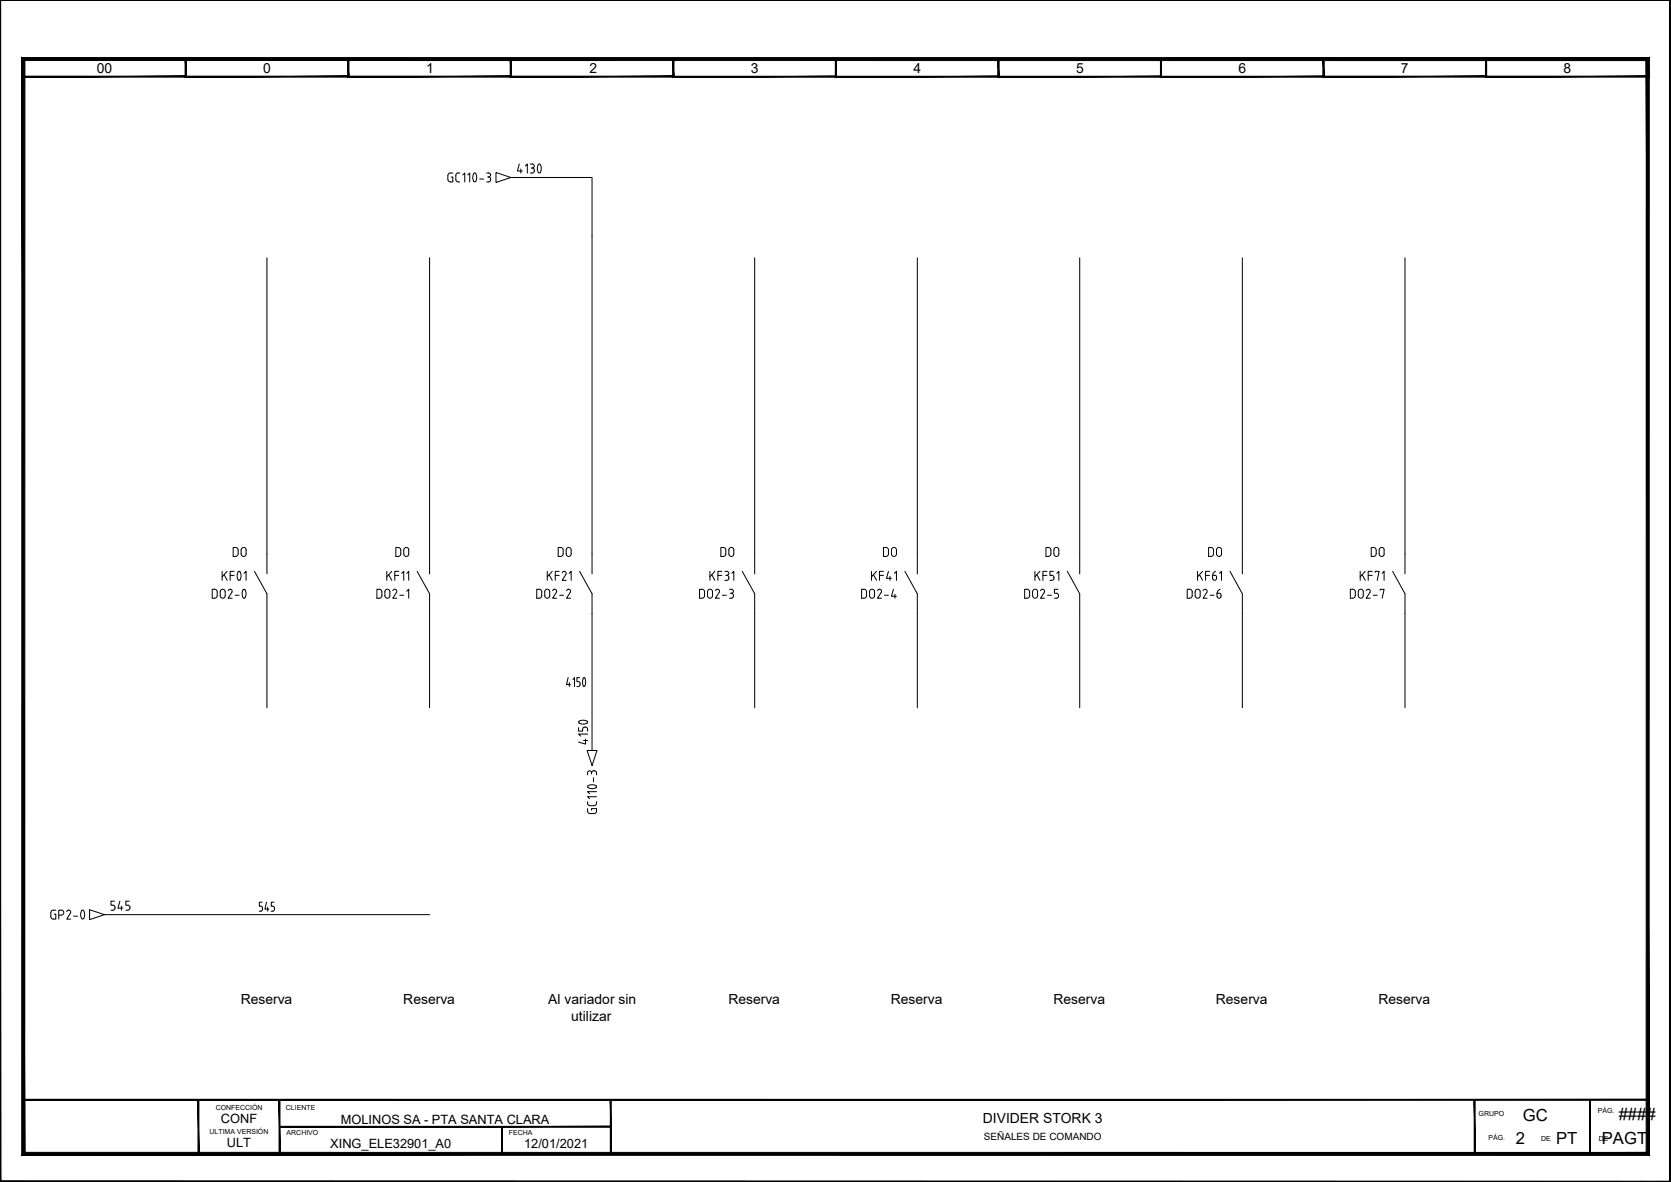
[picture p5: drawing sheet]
<svg xmlns="http://www.w3.org/2000/svg" width="420mm" height="297mm" viewBox="0 0 420 297" stroke-linecap="round" stroke-linejoin="round" font-family="sans-serif">
<g fill="none" stroke="#000" stroke-width=".25">
<path d="M0 .1v296.9h420M112.6 44.1v1M112.6 45.1l.2 .4 .5 .2M113.2 43.5h.7M113.3 43.5l-.5 .1-.2 .5M113.5 44.5h.4v1.2h-.7M114.6 44l.1 1.4 .2 .2 .7 .1M115.2 43.5h.4M115.2 43.5l-.5 .2-.1 .3M116.4 44l.5-.5v2.2M117.6 44l.5-.5v2.2M119.1 43.6h.5"/>
<path d="M119.1 43.6l-.2 1.2 .2 .8 .3 .1 .2-.1 .3-.8-.3-1.2M120.6 45h1M122.4 43.5h.5M122.4 45.7h.5M122.6 44.5h.3M122.9 43.5a.5 .5 0 0 1 .5 .5 .5 .5 0 0 1-.5 .5M122.9 44.5l.4 .2 .1 .3M123.4 45a.56 .56 0 0 1-.5 .7M128.5 44.6l-3.8-1.2v2.5l3.8-1.3h20.4v99.6M130.6 41.2l-.5 1.8h1.2M131 42.5v1M132.1 41.7l.5-.5v2.3"/>
<path d="M133.3 41.2h.5a.5 .5 0 0 1 .5 .5 .5 .5 0 0 1-.5 .5M133.3 43.5h.5M133.6 42.2h.2M133.8 42.2l.5 .3v.2M134.3 43l-.2 .4-.3 .1M134.3 42.7v.3M135.4 43.3h.5M135.4 43.3l-.3-1.2a.75 .75 0 0 1 .5-.9l.3 .1 .2 .8-.2 1.2M67.1 64.8v79.4M108 64.8v79.4M189.8 64.8v79.4M230.7 64.8v79.4"/>
<path d="M271.5 64.8v79.4M312.4 64.8v79.4M353.3 64.8v79.4M0 80.4h.1M0 147h.1M54.6 148.8a.65 .65 0 0 0-.7-.7h-.5v2.2h.5a.69 .69 0 0 0 .7-.7v-.8M55.4 148.7a.62 .62 0 0 1 .6-.6 .62 .62 0 0 1 .6 .6M55.4 148.7v1a.62 .62 0 0 0 .6 .6 .62 .62 0 0 0 .6-.6v-1M55.9 143.6v2.2M56.3 144.4l.8 1.4M57.1 143.6l-1.2 1.4M57.4 148.4a.51 .51 0 0 1 .7-.3 .51 .51 0 0 1 .2 .8l-.9 1.4h1"/>
<path d="M57.9 144.6h1M58.9 143.6h-1v2.2M59.1 149.6h1M59.9 143.7l.2-.1a1.51 1.51 0 0 1 0 2.2l-.2-.1-.3-.8zM61.1 150.2h.5M61.1 150.2l-.2-1.2 .2-.8 .3-.1 .2 .1 .3 .8-.3 1.2M61.4 144.1l.5-.5v2.2M64 143.6l3.1 5.6v28.7M96 148.8v.9M96 148.8a.65 .65 0 0 0-.7-.7h-.5v2.2h.5a.69 .69 0 0 0 .7-.7M96.8 148.7a.62 .62 0 0 1 .6-.6 .62 .62 0 0 1 .6 .6M96.8 148.7v1a.62 .62 0 0 0 .6 .6 .62 .62 0 0 0 .6-.6v-1"/>
<path d="M97.3 143.6v2.2M97.7 144.4l.8 1.4M98.5 143.6l-1.2 1.4M98.8 148.4a.52 .52 0 0 1 .7-.3 .52 .52 0 0 1 .2 .8l-.9 1.4h1M99.3 144.6h1M100.3 143.6h-1v2.2M100.5 149.6h1M101 144.1l.5-.5v2.2M102.3 148.6l.5-.5v2.2M102.3 144.1l.5-.5v2.2M104.9 143.6l3.1 5.6v28.7M137.6 143.6v2.2"/>
<path d="M138.1 144.4l.8 1.4M138.9 143.6l-1.3 1.4M139.6 144.6h1M140.6 143.6h-1v2.2M141.4 144a.5 .5 0 0 1 .7-.4 .5 .5 0 0 1 .2 .7M142.3 144.3l-.9 1.5h1M143.1 144.1l.5-.5v2.2M145.7 143.6l3.2 5.6v39.4M186.6 143.6l3.2 5.6v28.7M219.1 143.6v2.2M219.6 144.4l.8 1.4M220.4 143.6l-1.3 1.4"/>
<path d="M221.1 144.6h1M222.1 143.6h-1v2.2M223.4 143.6l-.5 1.7h1.3M223.8 144.8v1M224.9 144.1l.5-.5v2.2M227.5 143.6l3.2 5.6v28.7M260.2 143.6v2.2M260.7 144.4l.8 1.4M261.5 143.6l-1.3 1.4M262.2 144.6h1M263.2 143.6h-1v2.2M264.9 143.6h-.9v1h.8l.2 .5"/>
<path d="M265 145.1v.2M265.7 144.1l.5-.5v2.2M268.4 143.6l3.1 5.6v28.7M301.1 143.6v2.2M301.6 144.4l.8 1.4M302.4 143.6l-1.3 1.4M303.1 144.6h1M304.1 143.6h-1v2.2M305.4 144.6h-.5v.7M305.4 144.6l.4 .1 .1 .6M305.7 143.6l-.6 .4-.2 .6M306.6 144.1l.5-.5v2.2"/>
<path d="M309.3 143.6l3.1 5.6v28.7M342 143.6v2.2M342.5 144.4l.8 1.4M343.3 143.6l-1.3 1.4M344 144.6h1M345 143.6h-1v2.2M345.8 143.8v-.2h1l-.5 2.2M347.5 144.1l.5-.5v2.2M350.2 143.6l3.1 5.6v28.7M147.6 188.6h2.5l-1.2 3.7zM147.7 194.2v.5M147.7 194.2a.5 .5 0 0 1 .5-.5 .5 .5 0 0 1 .5 .5 .64 .64 0 0 1 .7-.5 .64 .64 0 0 1 .6 .5"/>
<path d="M147.9 197.4l1.2-.2 .8 .2 .1 .3a1.5 1.5 0 0 1-2.3 0zM148.7 194.2v.3M149.2 195.5v1M150 199h-2.3l.5 .5M150 194.2v.5M147.7 203.2l.2 1.1a1.98 1.98 0 0 0 1.7 .1l.3-.3 .1-.9h-1.3v.4M147.7 201.5a.73 .73 0 0 0 .6 1l1.4-.1 .2-.2 .1-.7M150 200.2h-2.3l.5 .5M0 229.9h.1M12.8 229.3v1.1l.2 .4 1 .2v-1.3h-.3M13.4 228.7h.6M13.4 228.7l-.4 .2-.2 .4"/>
<path d="M14.8 230h.6M15.4 228.7h-.6v2.3M15.4 228.7a.62 .62 0 0 1 .6 .6 .62 .62 0 0 1-.6 .7M16.8 229.1a.5 .5 0 0 1 .7-.4 .5 .5 0 0 1 .2 .8l-.9 1.5h1M18.5 230.2h1M20.5 228.8l-.2 1.3 .2 .7 .3 .2 .2-.2 .3-.7-.3-1.3M20.5 228.8h.5M26.3 229.9l-3.8-1.3v2.5l3.8-1.2h81.7M65.2 229h.4M65.9 226.7h-.7v1a.65 .65 0 0 1 .8 .5 .65 .65 0 0 1-.4 .8M67 226.7l-.4 1.8h1M67.3 228v1"/>
<path d="M68.2 229h.4M68.9 226.7h-.7v1l.6 .1 .2 .4-.1 .5-.3 .3M5.8 276.4h44.1v13.6h-44.1z"/>
</g>
<g fill="#000" stroke="#000" stroke-width=".25">
<path d="M0 .1h419.9zM0 .1h419.9z"/>
<path d="M5.7 19.4h41.1l-.2-.3zM5.9 19.1h40.7l-40.9 .3zM5.7 14.7v4.7l.2-.3zM5.7 14.7l.2 .3v4.1zM5.7 14.7l.2 .3 40.9-.3zM5.9 15l40.9-.3-.2 .3zM46.8 14.7l-.2 .3 .2 4.4zM46.6 15l.2 4.4-.2-.3z"/>
<path d="M46.6 19.4h41.1l-.2-.3zM46.6 19.4l.2-.3h40.7zM46.6 14.7v4.7l.2-.3zM46.6 14.7l.2 .3v4.1zM46.6 14.7l.2 .3 40.9-.3zM46.8 15l40.9-.3-.2 .3zM87.7 14.7l-.2 .3 .2 4.4zM87.5 15l.2 4.4-.2-.3z"/>
<path d="M87.5 19.4h41.1l-.2-.3zM87.7 19.1h40.7l-40.9 .3zM87.5 14.7v4.7l.2-.3zM87.5 14.7l.2 .3v4.1zM87.5 14.7l.2 .3 40.9-.3zM87.7 15l40.9-.3-.2 .3zM128.6 14.7l-.2 .3 .2 4.4zM128.4 15l.2 4.4-.2-.3z"/>
<path d="M128.3 19.4h41.1l-.2-.3zM128.5 19.1h40.7l-40.9 .3zM128.3 14.7v4.7l.2-.3zM128.3 14.7l.2 .3v4.1zM128.3 14.7l.2 .3 40.9-.3zM128.5 15l40.9-.3-.2 .3zM169.4 14.7l-.2 .3 .2 4.4zM169.2 15l.2 4.4-.2-.3z"/>
<path d="M169.2 19.4h41.1l-.2-.2zM169.2 19.4l.2-.2h40.7zM169.2 14.7v4.7l.2-.2zM169.2 14.7l.2 .3v4.2zM169.2 14.7l.2 .3 40.9-.3zM169.4 15l40.9-.3-.2 .3zM210.3 14.7l-.2 .3 .2 4.4zM210.1 15l.2 4.4-.2-.2z"/>
<path d="M210 19.4h41.2l-.3-.2zM210.3 19.2h40.6l-40.9 .2zM210 14.7v4.7l.3-.2zM210 14.7l.3 .3v4.2zM210 14.7l.3 .3 40.9-.3zM210.3 15l40.9-.3-.3 .3zM251.2 14.7l-.3 .3 .3 4.4zM250.9 15l.3 4.4-.3-.2z"/>
<path d="M250.9 19.4h41.2l-.3-.2zM250.9 19.4l.3-.2h40.6zM250.9 14.7v4.7l.3-.2zM250.9 14.7l.3 .3v4.2zM250.9 14.7l.3 .3 40.9-.3zM251.2 15l40.9-.3-.3 .3zM292.1 14.7l-.3 .3 .3 4.4zM291.8 15l.3 4.4-.3-.2z"/>
<path d="M291.8 19.4h41.1l-.2-.2zM291.8 19.4l.2-.2h40.7zM291.8 14.7v4.7l.2-.2zM291.8 14.7l.2 .3v4.2zM291.8 14.7l.2 .3 40.9-.3zM292 15l40.9-.3-.2 .3zM332.9 14.7l-.2 .3 .2 4.4zM332.7 15l.2 4.4-.2-.2z"/>
<path d="M332.7 19.4h41.1l-.2-.3zM332.9 19.1h40.7l-40.9 .3zM332.7 14.7v4.7l.2-.3zM332.7 14.7l.2 .3v4.1zM332.7 14.7l.2 .3 40.9-.3zM332.9 15l40.9-.3-.2 .3zM373.8 14.7l-.2 .3 .2 4.4zM373.6 15l.2 4.4-.2-.3z"/>
<path d="M373.5 19.4h41.1l-.2-.3zM373.5 19.4l.2-.3h40.7zM373.5 14.7v4.7l.2-.3zM373.5 14.7l.2 .3v4.1zM373.5 14.7l.2 .3 40.9-.3zM373.7 15l40.9-.3-.2 .3zM414.6 14.7l-.2 .3 .2 4.4zM414.4 15l.2 4.4-.2-.3z"/>
<path d="M419.9 .1v296.7zM419.9 .1l.1 296.8zM419.9 .1l.1 296.8z"/>
<path d="M5.8 276.3v.2l408.5-.2zM5.8 276.5l408.5-.2v.2z"/>
<path d="M0 .1v296.9l.2-.2zM0 .1h.2v296.7z"/>
<path d="M5.5 290.3l408.4-.7h-407.7zM5.5 290.3l408.4-.7 .8 .8zM413.9 15.2v274.4l.8 .8zM413.9 15.2l.8-.7v275.9zM6.3 15.2h407.6l.8-.7zM5.5 14.5h409.2l-408.4 .7zM5.5 14.5l.7 275.1 .1-274.4zM5.5 14.5l.7 275.1-.7 .7z"/>
<path d="M49.8 276.4v13.6h.2zM49.8 276.4h.2v13.6z"/>
<path d="M70.2 276.4v13.6h.2zM70.2 276.4h.2v13.6z"/>
<path d="M70.3 283v.3l83.3-.3zM70.3 283.3l83.3-.3v.3z"/>
<path d="M126.1 283.2v6.8h.2zM126.1 283.2h.2v6.8z"/>
<path d="M153.5 276.4v13.7h.2zM153.5 276.4h.2v13.7z"/>
<path d="M370.7 276.4v13.6h.2zM370.7 276.4h.2v13.6z"/>
<path d="M399.7 276.4v13.6h.2zM399.7 276.4h.2v13.6z"/>
<path d="M.2 296.8l419.8 .1zM.2 296.8l419.8 .1-420 .1zM0 297h420v-.1zM0 297h420z"/>
</g>
<text font-size="7.9" x="149.6" y="188.4" transform="rotate(-90 149.6 188.4)">4150</text>
<text font-size="6.6" x="141.1" y="174.3">4150</text>
<g font-size="5.7">
<text x="57.1" y="141.1">DO</text>
<text x="98.1" y="141.1">DO</text>
<text x="139" y="141.1">DO</text>
<text x="179.9" y="141.1">DO</text>
<text x="220.8" y="141.1">DO</text>
<text x="261.8" y="141.1">DO</text>
<text x="302.7" y="141.1">DO</text>
<text x="343.3" y="141.1">DO</text>
<text x="177.1" y="147.1">KF31</text>
<text x="133.7" y="151.7">DO2-2</text>
<text x="174.6" y="151.7">DO2-3</text>
<text x="215.2" y="151.7">DO2-4</text>
<text x="256.5" y="151.7">DO2-5</text>
<text x="297" y="151.7">DO2-6</text>
<text x="338.3" y="151.7">DO2-7</text>
<text x="26.8" y="230">545</text>
</g>
<g font-size="4.2">
<text x="382.9" y="281.6">GC</text>
<text x="407" y="281.3">####</text>
<text x="381.1" y="287.5">2</text>
<text x="391.3" y="287.5">PT</text>
<text x="402.8" y="287.5">PAGT</text>
</g>
<g font-size="3.5">
<text x="24.3" y="18.4">00</text>
<text x="66.2" y="18.4">0</text>
<text x="107.2" y="18.4">1</text>
<text x="148.2" y="18.4">2</text>
<text x="188.8" y="18.4">3</text>
<text x="229.7" y="18.4">4</text>
<text x="270.6" y="18.4">5</text>
<text x="311.4" y="18.4">6</text>
<text x="352.3" y="18.4">7</text>
<text x="393.1" y="18.4">8</text>
<text x="60.5" y="252.3">Reserva</text>
<text x="101.4" y="252.3">Reserva</text>
<text x="137.9" y="252.3">Al variador sin</text>
<text x="143.6" y="256.5">utilizar</text>
<text x="183.1" y="252.3">Reserva</text>
<text x="224" y="252.3">Reserva</text>
<text x="264.9" y="252.3">Reserva</text>
<text x="305.7" y="252.3">Reserva</text>
<text x="346.6" y="252.3">Reserva</text>
<text x="247.1" y="282.1">DIVIDER STORK 3</text>
</g>
<g font-size="3.2">
<text x="55.5" y="282.3">CONF</text>
<text x="85.7" y="282.3">MOLINOS SA - PTA SANTA CLARA</text>
<text x="57" y="288.3">ULT</text>
<text x="83" y="288.6">XING_ELE32901_A0</text>
<text x="131.8" y="288.6">12/01/2021</text>
</g>
<text font-size="2.5" x="247.4" y="286.6">SEÑALES DE COMANDO</text>
<g font-size="1.8">
<text x="54.2" y="279">CONFECCIÓN</text>
<text x="71.9" y="279">CLIENTE</text>
<text x="371.8" y="280.6">GRUPO</text>
<text x="401.8" y="279.8">PÁG.</text>
<text x="52.7" y="285">ULTIMA VERSIÓN</text>
<text x="72.1" y="285.3">ARCHIVO</text>
<text x="127.9" y="285.3">FECHA</text>
<text x="374.3" y="286.6">PÁG.</text>
<text x="387.5" y="286.6">DE</text>
<text x="402" y="286.6">DE</text>
</g>
</svg>
